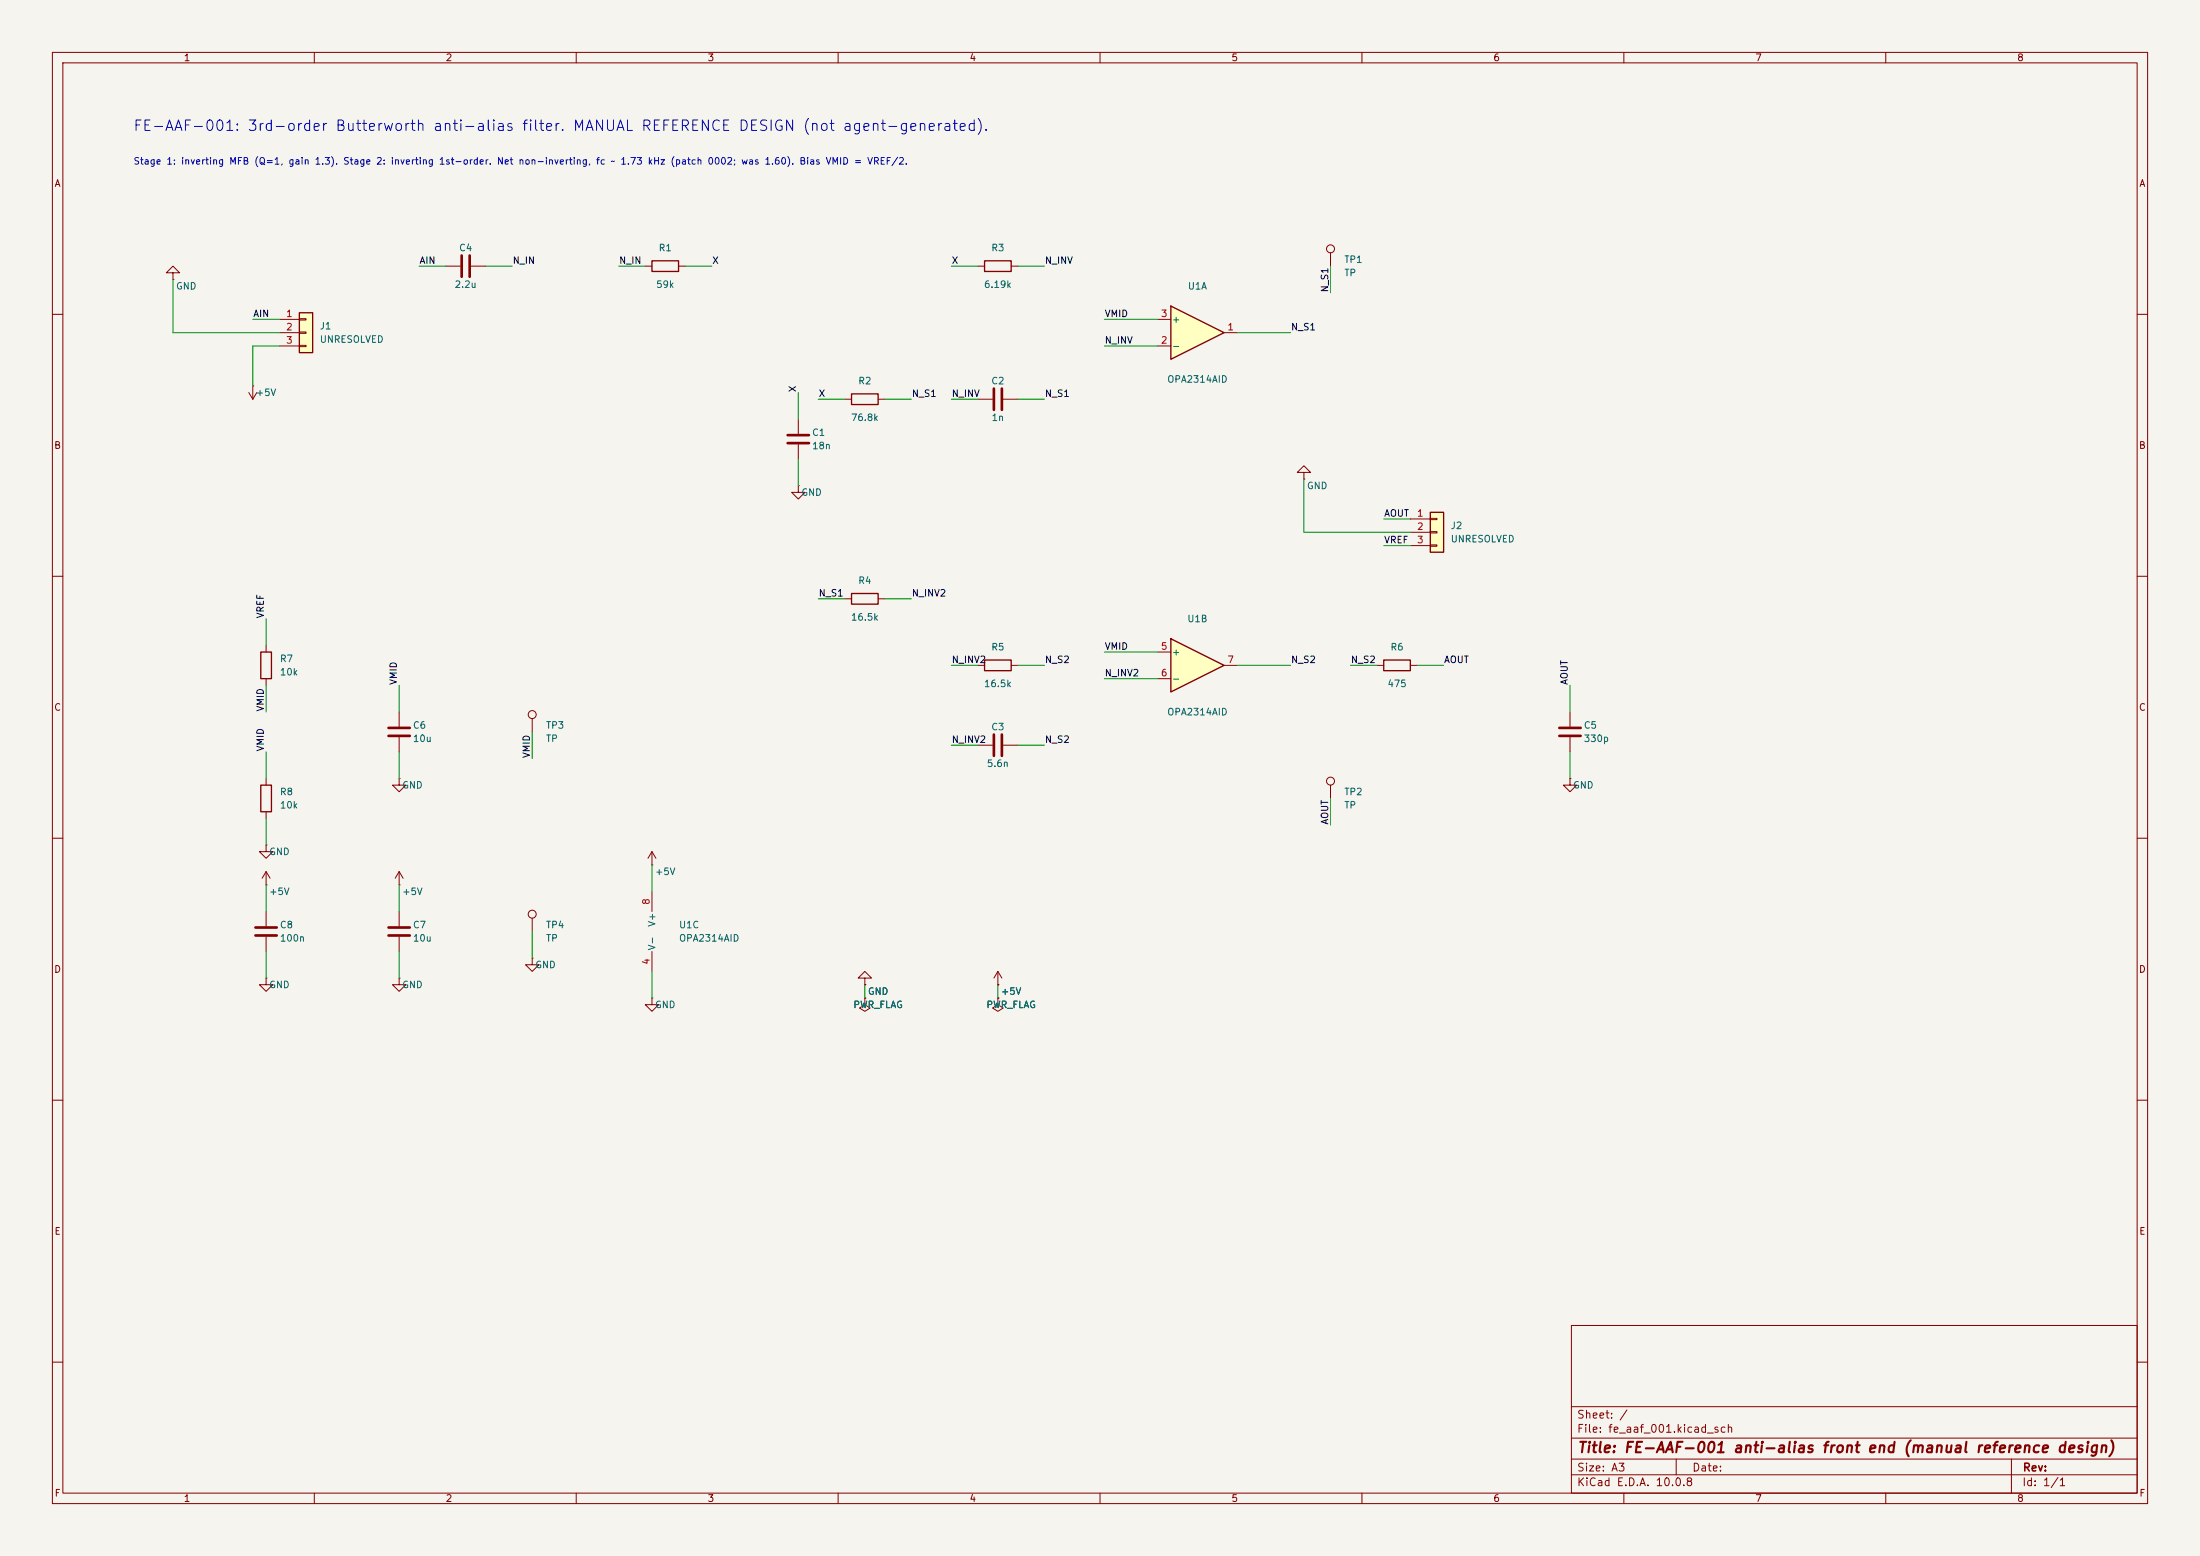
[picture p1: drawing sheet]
<svg xmlns="http://www.w3.org/2000/svg" width="420mm" height="297mm" viewBox="0 0 420 297" stroke-linecap="round" stroke-linejoin="round" font-family="sans-serif">
<path d="M0 0h420v297h-420z" fill="#f5f4ef" stroke="#f5f4ef" stroke-width=".19"/>
<g fill="none" stroke="#840000" stroke-width=".19">
<path d="M10 10h400v277h-400zM12 12h396v273h-396zM60 10v2M110 10v2M160 10v2M210 10v2M260 10v2M310 10v2M360 10v2M186.7 50.8h1.3M193 50.8h1.3M10 60h2"/>
<path d="M47.5 74.9l.8 1.3M48.3 73.7h.1M48.3 73.7v2.5M49 74.9l-.7 1.3M408 60h2M10 110h2M161.3 114.3h1.3M167.6 114.3h1.3M408 110h2M299.7 135.9v2.8M10 160h2M299.7 140.7v2.8"/>
<path d="M408 160h2M10 210h2M408 210h2M300 253h108v32h-108zM10 260h2M300 278.5h108M300 274.5h108M300 268.5h108M320 278.5v3M384 278.5v6.5M408 260h2M60 285v2"/>
<path d="M110 285v2M160 285v2M210 285v2M260 285v2M300 281.5h108M310 285v2M360 285v2"/>
</g>
<path d="M297.7 138.9h4.1M297.7 140.5h4.1" fill="none" stroke="#840000" stroke-width=".51"/>
<path d="M188 49.8h5v2h-5zM162.6 113.3h5v2h-5z" fill="none" stroke="#840000" stroke-width=".25"/>
<path d="M223.5 58.4l10.2 5.1-10.2 5.1z" fill="#ffffc2"/>
<path d="M223.5 58.4l10.2 5.1-10.2 5.1zM49.8 124.5h2v5h-2zM264.2 126h5v2h-5zM49.8 149.9h2v5h-2z" fill="none" stroke="#840000" stroke-width=".25"/>
<g fill="none" stroke="#840000" stroke-width=".19">
<path d="M254 48.3v2.5M186.7 76.2h2.8M191.5 76.2h2.8M221 66h2.5M221 61h2.5M233.7 63.5h2.5M248.9 90.2h1.3l-1.3-1.3-1.3 1.3h1.3v1.2M248.9 91.4h.1M50.8 123.2v1.3M50.8 129.5v1.3M262.9 127h1.3M269.2 127h1.3"/>
<path d="M50.8 148.6v1.3M50.8 154.9v1.3M76.2 148.6v1.3h1.3l-1.3 1.2-1.3-1.2h1.3M76.2 148.6h.1M186.7 142.2h2.8M191.5 142.2h2.8M254 149.9v2.5M299.7 148.6v1.3h1.3l-1.3 1.2-1.3-1.2h1.3M299.7 148.6h.1M50.8 161.3v1.3h1.3l-1.3 1.2-1.3-1.2h1.3M50.8 161.3h.1M50.8 168.9h.1"/>
<path d="M50.8 166.4l-.8 1.2M50.8 166.4l.8 1.2M50.8 166.4v2.5M124.5 190.5v1.3h1.2l-1.2 1.2-1.3-1.2h1.3M124.5 190.5h.1"/>
<circle cx="254" cy="47.5" r=".76"/>
<circle cx="254" cy="149.1" r=".76"/>
</g>
<path d="M189.7 74.2v4M191.3 74.2v4M189.7 140.2v4.1M191.3 140.2v4.1" fill="none" stroke="#840000" stroke-width=".51"/>
<path d="M273 97.8h2.6v7.6h-2.6z" fill="#ffffc2"/>
<path d="M273 97.8h2.6v7.6h-2.6z" fill="none" stroke="#840000" stroke-width=".25"/>
<g fill="none" stroke="#840000" stroke-width=".19">
<path d="M269.2 99.1h3.8M273 98.9h1.3v.3h-1.3zM269.2 101.6h3.8M269.2 104.1h3.8M273 101.5h1.3v.2h-1.3zM273 104h1.3v.3h-1.3zM76.2 135.9v2.8M101.6 137.2v2.5M76.2 140.7v2.8"/>
<circle cx="101.6" cy="136.4" r=".76"/>
</g>
<path d="M74.2 138.9h4M74.2 140.5h4" fill="none" stroke="#840000" stroke-width=".51"/>
<path d="M223.5 121.9l10.2 5.1-10.2 5.1z" fill="#ffffc2"/>
<path d="M124.5 49.8h5v2h-5zM162.6 75.2h5v2h-5zM188 126h5v2h-5zM223.5 121.9l10.2 5.1-10.2 5.1z" fill="none" stroke="#840000" stroke-width=".25"/>
<g fill="none" stroke="#840000" stroke-width=".19">
<path d="M33 52.1h1.3l-1.3-1.3-1.3 1.3h1.3v1.2M33 53.3h.1M85.1 50.8h2.8M89.9 50.8h2.8M123.2 50.8h1.3M129.5 50.8h1.3M161.3 76.2h1.3M167.6 76.2h1.3M152.4 92.7v1.3h1.3l-1.3 1.3-1.3-1.3h1.3M152.4 92.7h.1M152.4 80v2.8M152.4 84.8v2.8"/>
<path d="M186.7 127h1.3M193 127h1.3M221 124.5h2.5M221 129.5h2.5M233.7 127h2.5M76.2 168.9h.1M76.2 166.4v2.5M76.2 174v2.8M76.2 178.8v2.8M76.2 166.4l-.8 1.2M76.2 166.4l.8 1.2M101.6 175.3v2.5"/>
<path d="M124.5 165.1h.1M124.5 162.6v2.5M124.5 170.2v3.8M124.5 162.6l-.8 1.2M124.5 162.6l.7 1.2M50.8 186.7v1.3h1.3l-1.3 1.2-1.3-1.2h1.3M50.8 186.7h.1M76.2 186.7v1.3h1.3l-1.3 1.2-1.3-1.2h1.3M76.2 186.7h.1M101.6 182.9v1.3h1.3l-1.3 1.2-1.3-1.2h1.3M101.6 182.9h.1M124.5 181.6v3.8"/>
<path d="M165.1 190.5v1.3l1 .6-1 .6-1-.6 1-.6M165.1 190.5h.1M165.1 186.7h1.3l-1.3-1.3-1.3 1.3h1.3v1.3M165.1 188h.1M190.5 190.5v1.3l1 .6-1 .6-1-.6 1-.6M190.5 190.5h.1M190.5 188h.1M190.5 185.4l-.8 1.3M190.5 185.4l.8 1.3M190.5 185.4v2.6"/>
<circle cx="101.6" cy="174.5" r=".76"/>
</g>
<path d="M88.1 48.8v4M89.7 48.8v4M150.4 83.1h4M150.4 84.6h4M74.2 177h4M74.2 178.6h4" fill="none" stroke="#840000" stroke-width=".51"/>
<path d="M57.1 59.7h2.6v7.6h-2.6z" fill="#ffffc2"/>
<path d="M57.1 59.7h2.6v7.6h-2.6z" fill="none" stroke="#840000" stroke-width=".25"/>
<path d="M53.3 61h3.8M53.3 63.5h3.8M53.3 66h3.8M57.1 60.8h1.3v.3h-1.3zM57.1 63.4h1.3v.2h-1.3zM57.1 65.9h1.3v.3h-1.3zM50.8 174v2.8M50.8 178.8v2.8M165.1 190.5h.1M165.1 188h.1M190.5 190.5h.1M190.5 188h.1" fill="none" stroke="#840000" stroke-width=".19"/>
<path d="M48.8 177h4M48.8 178.6h4" fill="none" stroke="#840000" stroke-width=".51"/>
<g fill="none" stroke="#009600" stroke-width=".19">
<path d="M33 53.3v10.2h20.3M80 50.8h5.1M92.7 50.8h5.1M118.1 50.8h5.1M130.8 50.8h5.1M181.6 50.8h5.1M194.3 50.8h5.1M254 50.8v5.1M48.3 61h5M53.3 66h-5v7.7M152.4 74.9v5.1M156.2 76.2h5.1"/>
<path d="M168.9 76.2h5.1M181.6 76.2h5.1M194.3 76.2h5.1M210.8 66h10.2M210.8 61h10.2M236.2 63.5h10.2M152.4 87.6v5.1M248.9 91.4v10.2h20.3M264.2 99.1h5M50.8 118.1v5.1M156.2 114.3h5.1M168.9 114.3h5.1"/>
<path d="M264.2 104.1h5M50.8 130.8v5.1M76.2 130.8v5.1M101.6 139.7v5.1M181.6 127h5.1M194.3 127h5.1M210.8 124.5h10.2M210.8 129.5h10.2M236.2 127h10.2M257.8 127h5.1M270.5 127h5.1M299.7 130.8v5.1"/>
<path d="M50.8 143.5v5.1M50.8 156.2v5.1M76.2 143.5v5.1M181.6 142.2h5.1M194.3 142.2h5.1M254 152.4v5.1M299.7 143.5v5.1M50.8 168.9v5.1M76.2 168.9v5.1M101.6 177.8v5.1M124.5 165.1v5.1M50.8 181.6v5.1"/>
<path d="M76.2 181.6v5.1M124.5 185.4v5.1M165.1 188v2.5M190.5 188v2.5"/>
</g>
<text font-size="2" fill="#0000c2" x="25.3" y="25.5">FE-AAF-001: 3rd-order Butterworth anti-alias filter. MANUAL REFERENCE DESIGN (not agent-generated).</text>
<text font-size="2" fill="#840000" x="301" y="277.8">Title: FE-AAF-001 anti-alias front end (manual reference design)</text>
<g font-size="1.5" fill="#840000">
<text x="300.9" y="273.8">File: fe_aaf_001.kicad_sch</text>
<text x="300.9" y="271.1">Sheet: /</text>
<text x="300.9" y="281.2">Size: A3</text>
<text x="322.9" y="281.2">Date:</text>
<text x="386" y="281.2">Rev:</text>
<text x="300.9" y="284">KiCad E.D.A. 10.0.8</text>
<text x="385.9" y="284">Id: 1/1</text>
</g>
<g font-size="1.3" fill="#840000">
<text x="35" y="12">1</text>
<text x="85" y="12">2</text>
<text x="135" y="12">3</text>
<text x="185" y="12">4</text>
<text x="235" y="12">5</text>
<text x="285" y="12">6</text>
<text x="335" y="12">7</text>
<text x="385" y="12">8</text>
<text x="10.3" y="36">A</text>
<text x="408.3" y="36">A</text>
<text x="10.2" y="86">B</text>
<text x="408.2" y="86">B</text>
<text x="10.2" y="136">C</text>
<text x="408.2" y="136">C</text>
<text x="10.2" y="186">D</text>
<text x="408.2" y="186">D</text>
<text x="10.3" y="236">E</text>
<text x="408.3" y="236">E</text>
<text x="10.3" y="286">F</text>
<text x="35" y="287">1</text>
<text x="85" y="287">2</text>
<text x="135" y="287">3</text>
<text x="185" y="287">4</text>
<text x="235" y="287">5</text>
<text x="285" y="287">6</text>
<text x="335" y="287">7</text>
<text x="385" y="287">8</text>
<text x="408.3" y="286">F</text>
</g>
<text font-size="1.3" fill="#0000c2" x="25.4" y="31.7">Stage 1: inverting MFB (Q=1, gain 1.3). Stage 2: inverting 1st-order. Net non-inverting, fc ~ 1.73 kHz (patch 0002; was 1.60). Bias VMID = VREF/2.</text>
<g font-size="1.3" fill="#0f0f0f">
<text x="80" y="50.7">AIN</text>
<text x="97.8" y="50.7">N_IN</text>
<text x="118.1" y="50.7">N_IN</text>
<text x="135.9" y="50.7">X</text>
<text x="181.6" y="50.7">X</text>
<text x="199.4" y="50.7">N_INV</text>
<text x="253.9" y="55.9" transform="rotate(-90 253.9 55.9)">N_S1</text>
<text x="48.2" y="60.8">AIN</text>
<text x="210.8" y="65.9">N_INV</text>
<text x="210.8" y="60.8">VMID</text>
<text x="246.4" y="63.4">N_S1</text>
<text x="152.3" y="75" transform="rotate(-90 152.3 75)">X</text>
<text x="156.2" y="76.1">X</text>
<text x="174" y="76.1">N_S1</text>
<text x="181.6" y="76.1">N_INV</text>
<text x="199.4" y="76.1">N_S1</text>
<text x="264.1" y="98.9">AOUT</text>
<text x="264.1" y="104">VREF</text>
<text x="50.7" y="118.1" transform="rotate(-90 50.7 118.1)">VREF</text>
<text x="156.2" y="114.2">N_S1</text>
<text x="174" y="114.2">N_INV2</text>
<text x="210.8" y="124.3">VMID</text>
<text x="76.1" y="130.8" transform="rotate(-90 76.1 130.8)">VMID</text>
<text x="181.6" y="126.9">N_INV2</text>
<text x="199.4" y="126.9">N_S2</text>
<text x="210.8" y="129.4">N_INV2</text>
<text x="246.4" y="126.9">N_S2</text>
<text x="257.8" y="126.9">N_S2</text>
<text x="275.6" y="126.9">AOUT</text>
<text x="299.6" y="130.8" transform="rotate(-90 299.6 130.8)">AOUT</text>
<text x="50.7" y="135.9" transform="rotate(-90 50.7 135.9)">VMID</text>
<text x="50.7" y="143.5" transform="rotate(-90 50.7 143.5)">VMID</text>
<text x="181.6" y="142.1">N_INV2</text>
<text x="199.4" y="142.1">N_S2</text>
<text x="101.5" y="144.8" transform="rotate(-90 101.5 144.8)">VMID</text>
<text x="253.9" y="157.5" transform="rotate(-90 253.9 157.5)">AOUT</text>
</g>
<g font-size="1.3" fill="#006464">
<text x="87.5" y="48.3">C4</text>
<text x="125.6" y="48.3">R1</text>
<text x="189.1" y="48.3">R3</text>
<text x="256.5" y="50.5">TP1</text>
<text x="256.5" y="53">TP</text>
<text x="33.5" y="55.6">GND</text>
<text x="86.7" y="55.3">2.2u</text>
<text x="125.1" y="55.3">59k</text>
<text x="187.7" y="55.3">6.19k</text>
<text x="226.7" y="55.6">U1A</text>
<text x="60.9" y="63.2">J1</text>
<text x="60.9" y="65.7">UNRESOLVED</text>
<text x="223.6" y="61.9">+</text>
<text x="223.6" y="67">-</text>
<text x="48.7" y="75.9">+5V</text>
<text x="163.7" y="73.7">R2</text>
<text x="189.1" y="73.7">C2</text>
<text x="222.7" y="73.4">OPA2314AID</text>
<text x="154.9" y="83.5">C1</text>
<text x="162.3" y="80.7">76.8k</text>
<text x="189.2" y="80.7">1n</text>
<text x="154.9" y="86.1">18n</text>
<text x="152.9" y="94.9">GND</text>
<text x="249.4" y="93.7">GND</text>
<text x="276.8" y="101.3">J2</text>
<text x="276.8" y="103.8">UNRESOLVED</text>
<text x="163.7" y="111.8">R4</text>
<text x="162.3" y="118.8">16.5k</text>
<text x="226.6" y="119.1">U1B</text>
<text x="189.1" y="124.5">R5</text>
<text x="223.6" y="125.4">+</text>
<text x="265.3" y="124.5">R6</text>
<text x="53.3" y="126.7">R7</text>
<text x="53.3" y="129.2">10k</text>
<text x="187.7" y="131.5">16.5k</text>
<text x="223.6" y="130.5">-</text>
<text x="264.8" y="131.5">475</text>
<text x="222.7" y="136.9">OPA2314AID</text>
<text x="78.7" y="139.4">C6</text>
<text x="78.7" y="141.9">10u</text>
<text x="104.1" y="139.4">TP3</text>
<text x="104.1" y="141.9">TP</text>
<text x="189.1" y="139.7">C3</text>
<text x="302.2" y="139.4">C5</text>
<text x="302.2" y="141.9">330p</text>
<text x="188.3" y="146.7">5.6n</text>
<text x="53.3" y="152.1">R8</text>
<text x="53.3" y="154.6">10k</text>
<text x="76.7" y="150.8">GND</text>
<text x="256.5" y="152.1">TP2</text>
<text x="256.5" y="154.6">TP</text>
<text x="300.2" y="150.8">GND</text>
<text x="51.3" y="163.5">GND</text>
<text x="124.9" y="167.3">+5V</text>
<text x="51.3" y="171.1">+5V</text>
<text x="76.7" y="171.1">+5V</text>
<text x="53.3" y="177.5">C8</text>
<text x="78.7" y="177.5">C7</text>
<text x="104.1" y="177.5">TP4</text>
<text x="125.4" y="177" transform="rotate(-90 125.4 177)">V+</text>
<text x="129.5" y="177.5">U1C</text>
<text x="53.3" y="180">100n</text>
<text x="78.7" y="180">10u</text>
<text x="102.1" y="185.1">GND</text>
<text x="104.1" y="180">TP</text>
<text x="125.4" y="181.5" transform="rotate(-90 125.4 181.5)">V-</text>
<text x="129.5" y="180">OPA2314AID</text>
<text x="51.3" y="188.9">GND</text>
<text x="76.7" y="188.9">GND</text>
<text x="165.6" y="190.2">GND</text>
<text x="191" y="190.2">+5V</text>
<text x="124.9" y="192.7">GND</text>
<text x="162.8" y="192.7">PWR_FLAG</text>
<text x="188.2" y="192.7">PWR_FLAG</text>
</g>
<g font-size="1.3" fill="#a90000">
<text x="54.5" y="60.8">1</text>
<text x="54.5" y="63.4">2</text>
<text x="54.5" y="65.9">3</text>
<text x="221.5" y="65.9">2</text>
<text x="221.5" y="60.8">3</text>
<text x="234.2" y="63.4">1</text>
<text x="270.4" y="98.9">1</text>
<text x="270.4" y="101.5">2</text>
<text x="270.4" y="104">3</text>
<text x="221.5" y="124.3">5</text>
<text x="221.5" y="129.4">6</text>
<text x="234.2" y="126.9">7</text>
<text x="124.3" y="172.8" transform="rotate(-90 124.3 172.8)">8</text>
<text x="124.3" y="184.2" transform="rotate(-90 124.3 184.2)">4</text>
</g>
</svg>
